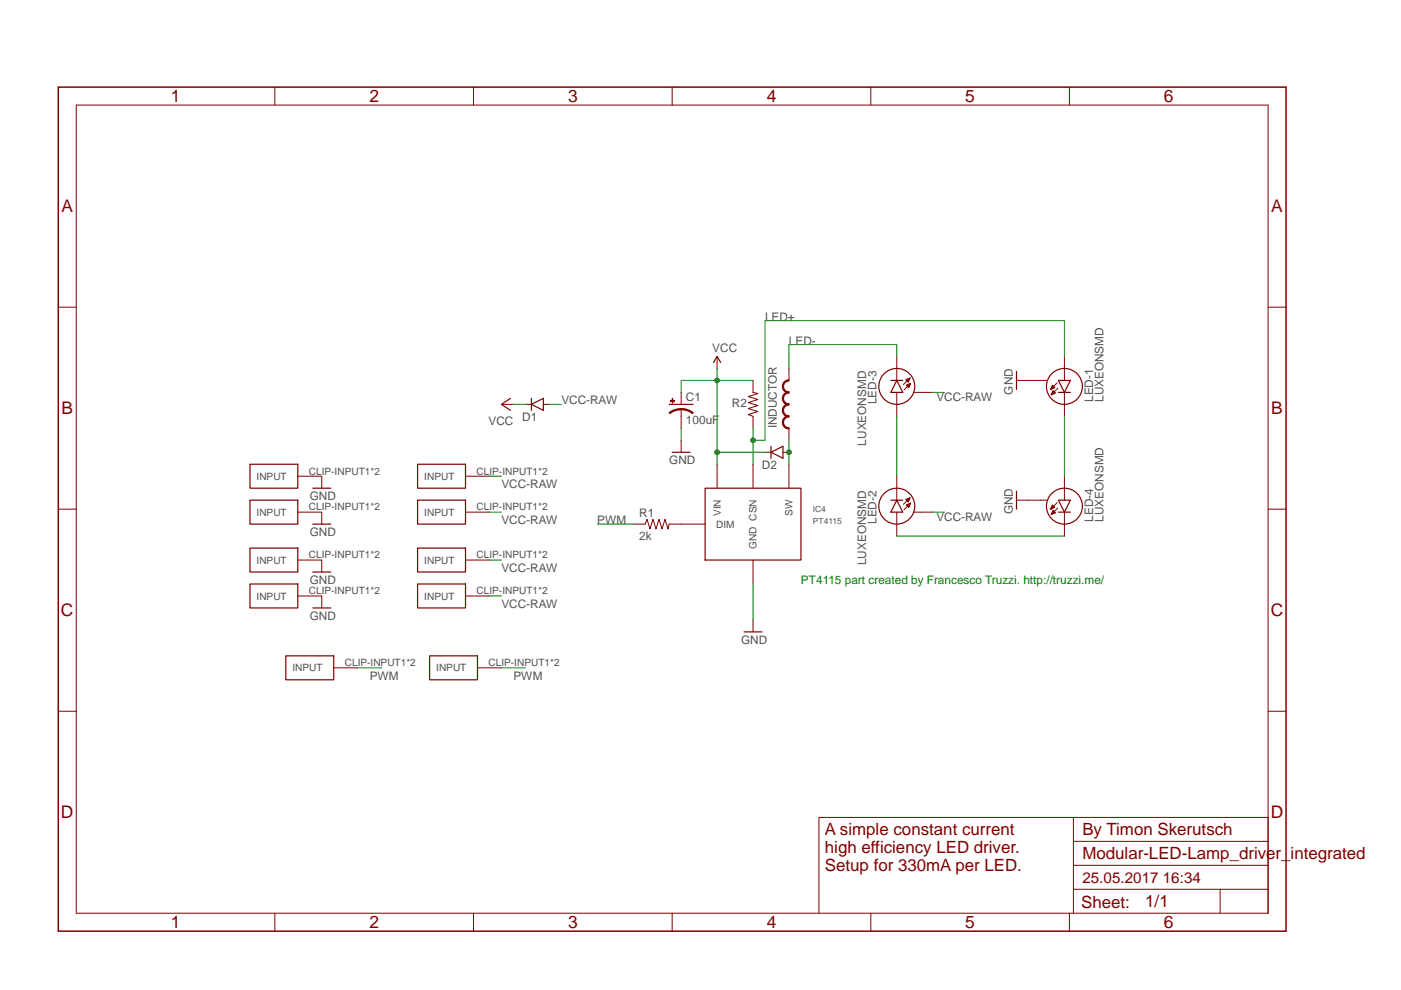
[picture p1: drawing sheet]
<?xml version="1.0" encoding="utf-8"?>
<!DOCTYPE eagle SYSTEM "eagle.dtd">
<!--
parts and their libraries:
SparkFun-LED: Licensing: Creative Commons ShareAlike 4.0 International - https://creativecommons.org/licenses/by-sa/4.0
-->
<eagle version="8.2.0">
<drawing>
<settings>
<setting alwaysvectorfont="no"/>
<setting verticaltext="up"/>
</settings>
<grid distance="0.05" unitdist="inch" unit="inch" style="lines" multiple="1" display="yes" altdistance="0.01" altunitdist="inch" altunit="inch"/>
<schematic xreflabel="%F%N/%S.%C%R" xrefpart="/%S.%C%R">
<libraries>
<library name="SparkFun-LED">
<symbols>
<symbol name="LUXEON">
<wire x1="1.27" y1="0" x2="0" y2="-2.54" width="0.254" layer="94"/>
<wire x1="0" y1="-2.54" x2="-1.27" y2="0" width="0.254" layer="94"/>
<wire x1="1.27" y1="-2.54" x2="0" y2="-2.54" width="0.254" layer="94"/>
<wire x1="0" y1="-2.54" x2="-1.27" y2="-2.54" width="0.254" layer="94"/>
<wire x1="1.27" y1="0" x2="0" y2="0" width="0.254" layer="94"/>
<wire x1="0" y1="0" x2="-1.27" y2="0" width="0.254" layer="94"/>
<wire x1="-1.524" y1="-0.508" x2="-2.921" y2="-1.905" width="0.1524" layer="94"/>
<wire x1="-1.397" y1="-1.651" x2="-2.794" y2="-3.048" width="0.1524" layer="94"/>
<wire x1="-5.08" y1="0" x2="-3.556" y2="0" width="0.1524" layer="94"/>
<circle x="0" y="-1.27" radius="3.81" width="0.254" layer="94"/>
<text x="6.096" y="-4.572" size="1.778" layer="95" rot="R90">&gt;NAME</text>
<text x="8.255" y="-4.572" size="1.778" layer="96" rot="R90">&gt;VALUE</text>
<pin name="C" x="0" y="-7.62" visible="off" length="middle" direction="pas" rot="R90"/>
<pin name="A" x="0" y="5.08" visible="off" length="middle" direction="pas" rot="R270"/>
<pin name="S" x="-7.62" y="0" visible="off" length="short"/>
<polygon width="0.1524" layer="94">
<vertex x="-2.921" y="-1.905"/>
<vertex x="-2.54" y="-1.016"/>
<vertex x="-2.032" y="-1.524"/>
</polygon>
<polygon width="0.1524" layer="94">
<vertex x="-2.794" y="-3.048"/>
<vertex x="-2.413" y="-2.159"/>
<vertex x="-1.905" y="-2.667"/>
</polygon>
</symbol>
</symbols>
<devicesets>
<deviceset name="LUXEON">
<gates>
<gate name="G$1" symbol="LUXEON" x="0" y="0"/>
</gates>
<devices>
<device name="SMD" package="LUXEON">
<connects>
<connect gate="G$1" pin="A" pad="A"/>
<connect gate="G$1" pin="C" pad="C"/>
<connect gate="G$1" pin="S" pad="S"/>
</connects>
<technologies>
<technology name=""/>
</technologies>
</device>
</devices>
</deviceset>
</devicesets>
</library>
<library name="supply1">
<symbols>
<symbol name="VCC">
<wire x1="1.27" y1="-1.905" x2="0" y2="0" width="0.254" layer="94"/>
<wire x1="0" y1="0" x2="-1.27" y2="-1.905" width="0.254" layer="94"/>
<text x="-2.54" y="-2.54" size="1.778" layer="96" rot="R90">&gt;VALUE</text>
<pin name="VCC" x="0" y="-2.54" visible="off" length="short" direction="sup" rot="R90"/>
</symbol>
<symbol name="GND">
<wire x1="-1.905" y1="0" x2="1.905" y2="0" width="0.254" layer="94"/>
<text x="-2.54" y="-2.54" size="1.778" layer="96">&gt;VALUE</text>
<pin name="GND" x="0" y="2.54" visible="off" length="short" direction="sup" rot="R270"/>
</symbol>
</symbols>
<devicesets>
<deviceset name="VCC" prefix="P+">
<gates>
<gate name="VCC" symbol="VCC" x="0" y="0"/>
</gates>
<devices>
<device name="">
<technologies>
<technology name=""/>
</technologies>
</device>
</devices>
</deviceset>
<deviceset name="GND" prefix="GND">
<gates>
<gate name="1" symbol="GND" x="0" y="0"/>
</gates>
<devices>
<device name="">
<technologies>
<technology name=""/>
</technologies>
</device>
</devices>
</deviceset>
</devicesets>
</library>
<library name="timon-diverses">
<symbols>
<symbol name="FUSE-HOLDER-5X10MM">
<pin name="INPUT" x="10.16" y="0" length="middle" rot="R180"/>
<wire x1="5.08" y1="2.54" x2="-5.08" y2="2.54" width="0.254" layer="94"/>
<wire x1="-5.08" y1="2.54" x2="-5.08" y2="-2.54" width="0.254" layer="94"/>
<wire x1="-5.08" y1="-2.54" x2="5.08" y2="-2.54" width="0.254" layer="94"/>
<wire x1="5.08" y1="-2.54" x2="5.08" y2="2.54" width="0.254" layer="94"/>
</symbol>
</symbols>
<devicesets>
<deviceset name="FUSE-HOLDER-5X20MM">
<gates>
<gate name="CLIP" symbol="FUSE-HOLDER-5X10MM" x="45.72" y="2.54"/>
</gates>
<devices>
<device name="" package="FUSE-HOLDER-5X20MM">
<connects>
<connect gate="CLIP" pin="INPUT" pad="CLIP-INPUT1 CLIP-INPUT2"/>
</connects>
<technologies>
<technology name=""/>
</technologies>
</device>
</devices>
</deviceset>
</devicesets>
</library>
<library name="PT4115">
<symbols>
<symbol name="PT4115">
<wire x1="-20.32" y1="-7.62" x2="-20.32" y2="7.62" width="0.254" layer="94"/>
<wire x1="-20.32" y1="7.62" x2="0" y2="7.62" width="0.254" layer="94"/>
<wire x1="0" y1="7.62" x2="0" y2="-7.62" width="0.254" layer="94"/>
<wire x1="0" y1="-7.62" x2="-20.32" y2="-7.62" width="0.254" layer="94"/>
<pin name="VIN" x="-17.78" y="12.7" visible="pin" length="middle" rot="R270"/>
<pin name="CSN" x="-10.16" y="12.7" visible="pin" length="middle" rot="R270"/>
<pin name="SW" x="-2.54" y="12.7" visible="pin" length="middle" rot="R270"/>
<pin name="DIM" x="-25.4" y="0" visible="pin" length="middle"/>
<pin name="GND" x="-10.16" y="-12.7" visible="pin" length="middle" direction="pwr" rot="R90"/>
<text x="2.54" y="2.54" size="1.27" layer="95">&gt;NAME</text>
<text x="2.54" y="0" size="1.27" layer="96">PT4115</text>
</symbol>
</symbols>
<devicesets>
<deviceset name="PT4115" prefix="IC" uservalue="yes">
<gates>
<gate name="IC" symbol="PT4115" x="10.16" y="0"/>
</gates>
<devices>
<device name="" package="PT4115">
<connects>
<connect gate="IC" pin="CSN" pad="4"/>
<connect gate="IC" pin="DIM" pad="3"/>
<connect gate="IC" pin="GND" pad="2 2A"/>
<connect gate="IC" pin="SW" pad="1"/>
<connect gate="IC" pin="VIN" pad="5"/>
</connects>
<technologies>
<technology name=""/>
</technologies>
</device>
</devices>
</deviceset>
</devicesets>
</library>
<library name="SparkFun-Aesthetics">
<symbols>
<symbol name="VCC">
<wire x1="0.762" y1="1.27" x2="0" y2="2.54" width="0.254" layer="94"/>
<wire x1="0" y1="2.54" x2="-0.762" y2="1.27" width="0.254" layer="94"/>
<text x="-1.016" y="3.556" size="1.778" layer="96">&gt;VALUE</text>
<pin name="VCC" x="0" y="0" visible="off" length="short" direction="sup" rot="R90"/>
</symbol>
<symbol name="DGND">
<wire x1="-1.905" y1="0" x2="1.905" y2="0" width="0.254" layer="94"/>
<text x="-2.54" y="-2.54" size="1.778" layer="96">&gt;VALUE</text>
<pin name="GND" x="0" y="2.54" visible="off" length="short" direction="sup" rot="R270"/>
</symbol>
</symbols>
<devicesets>
<deviceset name="VCC" prefix="SUPPLY">
<gates>
<gate name="G$1" symbol="VCC" x="0" y="0"/>
</gates>
<devices>
<device name="">
<technologies>
<technology name=""/>
</technologies>
</device>
</devices>
</deviceset>
<deviceset name="GND" prefix="GND">
<gates>
<gate name="1" symbol="DGND" x="0" y="0"/>
</gates>
<devices>
<device name="">
<technologies>
<technology name=""/>
</technologies>
</device>
</devices>
</deviceset>
</devicesets>
</library>
<library name="SparkFun-Resistors">
<symbols>
<symbol name="RESISTOR">
<wire x1="-2.54" y1="0" x2="-2.159" y2="1.016" width="0.1524" layer="94"/>
<wire x1="-2.159" y1="1.016" x2="-1.524" y2="-1.016" width="0.1524" layer="94"/>
<wire x1="-1.524" y1="-1.016" x2="-0.889" y2="1.016" width="0.1524" layer="94"/>
<wire x1="-0.889" y1="1.016" x2="-0.254" y2="-1.016" width="0.1524" layer="94"/>
<wire x1="-0.254" y1="-1.016" x2="0.381" y2="1.016" width="0.1524" layer="94"/>
<wire x1="0.381" y1="1.016" x2="1.016" y2="-1.016" width="0.1524" layer="94"/>
<wire x1="1.016" y1="-1.016" x2="1.651" y2="1.016" width="0.1524" layer="94"/>
<wire x1="1.651" y1="1.016" x2="2.286" y2="-1.016" width="0.1524" layer="94"/>
<wire x1="2.286" y1="-1.016" x2="2.54" y2="0" width="0.1524" layer="94"/>
<text x="-3.81" y="1.4986" size="1.778" layer="95">&gt;NAME</text>
<text x="-3.81" y="-3.302" size="1.778" layer="96">&gt;VALUE</text>
<pin name="2" x="5.08" y="0" visible="off" length="short" direction="pas" swaplevel="1" rot="R180"/>
<pin name="1" x="-5.08" y="0" visible="off" length="short" direction="pas" swaplevel="1"/>
</symbol>
</symbols>
<devicesets>
<deviceset name="RESISTOR" prefix="R" uservalue="yes">
<gates>
<gate name="G$1" symbol="RESISTOR" x="0" y="0"/>
</gates>
<devices>
<device name="1206" package="1206">
<connects>
<connect gate="G$1" pin="1" pad="1"/>
<connect gate="G$1" pin="2" pad="2"/>
</connects>
<technologies>
<technology name=""/>
</technologies>
</device>
<device name="AXIAL-0.3" package="AXIAL-0.3">
<connects>
<connect gate="G$1" pin="1" pad="P$1"/>
<connect gate="G$1" pin="2" pad="P$2"/>
</connects>
<technologies>
<technology name=""/>
</technologies>
</device>
<device name="2010" package="R2010">
<connects>
<connect gate="G$1" pin="1" pad="1"/>
<connect gate="G$1" pin="2" pad="2"/>
</connects>
<technologies>
<technology name=""/>
</technologies>
</device>
<device name="0805-RES" package="0805">
<connects>
<connect gate="G$1" pin="1" pad="1"/>
<connect gate="G$1" pin="2" pad="2"/>
</connects>
<technologies>
<technology name=""/>
</technologies>
</device>
<device name="0603-RES" package="0603-RES">
<connects>
<connect gate="G$1" pin="1" pad="1"/>
<connect gate="G$1" pin="2" pad="2"/>
</connects>
<technologies>
<technology name=""/>
</technologies>
</device>
<device name="0603" package="0603-RES">
<connects>
<connect gate="G$1" pin="1" pad="1"/>
<connect gate="G$1" pin="2" pad="2"/>
</connects>
<technologies>
<technology name=""/>
</technologies>
</device>
<device name="PTH-1/6W" package="1/6W-RES">
<connects>
<connect gate="G$1" pin="1" pad="1"/>
<connect gate="G$1" pin="2" pad="2"/>
</connects>
<technologies>
<technology name=""/>
</technologies>
</device>
<device name="2512" package="R2512">
<connects>
<connect gate="G$1" pin="1" pad="1"/>
<connect gate="G$1" pin="2" pad="2"/>
</connects>
<technologies>
<technology name=""/>
</technologies>
</device>
<device name="PTH-1/4W" package="AXIAL-0.4">
<connects>
<connect gate="G$1" pin="1" pad="P$1"/>
<connect gate="G$1" pin="2" pad="P$2"/>
</connects>
<technologies>
<technology name=""/>
</technologies>
</device>
<device name="PTH-1/2W" package="AXIAL-0.5">
<connects>
<connect gate="G$1" pin="1" pad="P$1"/>
<connect gate="G$1" pin="2" pad="P$2"/>
</connects>
<technologies>
<technology name=""/>
</technologies>
</device>
<device name="PTH-1W" package="AXIAL-0.6">
<connects>
<connect gate="G$1" pin="1" pad="P$1"/>
<connect gate="G$1" pin="2" pad="P$2"/>
</connects>
<technologies>
<technology name=""/>
</technologies>
</device>
<device name="PTH-2W" package="AXIAL-0.8">
<connects>
<connect gate="G$1" pin="1" pad="P$1"/>
<connect gate="G$1" pin="2" pad="P$2"/>
</connects>
<technologies>
<technology name=""/>
</technologies>
</device>
<device name="KIT" package="AXIAL-0.3-KIT">
<connects>
<connect gate="G$1" pin="1" pad="P$1"/>
<connect gate="G$1" pin="2" pad="P$2"/>
</connects>
<technologies>
<technology name=""/>
</technologies>
</device>
<device name="EZ" package="AXIAL-0.3EZ">
<connects>
<connect gate="G$1" pin="1" pad="P$1"/>
<connect gate="G$1" pin="2" pad="P$2"/>
</connects>
<technologies>
<technology name=""/>
</technologies>
</device>
<device name="PTH-1/4W-VERT-KIT" package="AXIAL-0.1EZ">
<connects>
<connect gate="G$1" pin="1" pad="P$1"/>
<connect gate="G$1" pin="2" pad="P$2"/>
</connects>
<technologies>
<technology name=""/>
</technologies>
</device>
<device name="PTH-1/4W-VERT" package="AXIAL-0.1">
<connects>
<connect gate="G$1" pin="1" pad="P$1"/>
<connect gate="G$1" pin="2" pad="P$2"/>
</connects>
<technologies>
<technology name=""/>
</technologies>
</device>
<device name="0402" package="0402-RES">
<connects>
<connect gate="G$1" pin="1" pad="1"/>
<connect gate="G$1" pin="2" pad="2"/>
</connects>
<technologies>
<technology name=""/>
</technologies>
</device>
</devices>
</deviceset>
</devicesets>
</library>
<library name="SparkFun-DiscreteSemi">
<symbols>
<symbol name="DIODE">
<wire x1="-1.27" y1="-1.27" x2="1.27" y2="0" width="0.254" layer="94"/>
<wire x1="1.27" y1="0" x2="-1.27" y2="1.27" width="0.254" layer="94"/>
<wire x1="1.27" y1="1.27" x2="1.27" y2="0" width="0.254" layer="94"/>
<wire x1="-1.27" y1="1.27" x2="-1.27" y2="0" width="0.254" layer="94"/>
<wire x1="-1.27" y1="0" x2="-1.27" y2="-1.27" width="0.254" layer="94"/>
<wire x1="1.27" y1="0" x2="1.27" y2="-1.27" width="0.254" layer="94"/>
<text x="2.54" y="0.4826" size="1.778" layer="95">&gt;NAME</text>
<text x="2.54" y="-2.3114" size="1.778" layer="96">&gt;VALUE</text>
<pin name="A" x="-2.54" y="0" visible="off" length="point" direction="pas"/>
<pin name="C" x="2.54" y="0" visible="off" length="point" direction="pas" rot="R180"/>
<wire x1="-2.54" y1="0" x2="-1.27" y2="0" width="0.1524" layer="94"/>
<wire x1="2.54" y1="0" x2="1.27" y2="0" width="0.1524" layer="94"/>
</symbol>
</symbols>
<devicesets>
<deviceset name="DIODE" prefix="D" uservalue="yes">
<gates>
<gate name="G$1" symbol="DIODE" x="0" y="0"/>
</gates>
<devices>
<device name="SMA" package="SMA-DIODE">
<connects>
<connect gate="G$1" pin="A" pad="A"/>
<connect gate="G$1" pin="C" pad="C"/>
</connects>
<technologies>
<technology name=""/>
</technologies>
</device>
<device name="PTH" package="DIODE-1N4001">
<connects>
<connect gate="G$1" pin="A" pad="A"/>
<connect gate="G$1" pin="C" pad="C"/>
</connects>
<technologies>
<technology name=""/>
</technologies>
</device>
<device name="SOD" package="SOD-323">
<connects>
<connect gate="G$1" pin="A" pad="A"/>
<connect gate="G$1" pin="C" pad="C"/>
</connects>
<technologies>
<technology name="">
<attribute name="PROD_ID" value="DIO-09646" constant="no"/>
</technology>
</technologies>
</device>
<device name="SOT23" package="SOT23-3">
<connects>
<connect gate="G$1" pin="A" pad="1"/>
<connect gate="G$1" pin="C" pad="3"/>
</connects>
<technologies>
<technology name=""/>
</technologies>
</device>
<device name="1N4148" package="DIODE-1N4148">
<connects>
<connect gate="G$1" pin="A" pad="A"/>
<connect gate="G$1" pin="C" pad="C"/>
</connects>
<technologies>
<technology name=""/>
</technologies>
</device>
<device name="SMB" package="SMB-DIODE">
<connects>
<connect gate="G$1" pin="A" pad="A"/>
<connect gate="G$1" pin="C" pad="C"/>
</connects>
<technologies>
<technology name="">
<attribute name="PROD_ID" value="DIO-09646" constant="no"/>
</technology>
</technologies>
</device>
<device name="HV" package="DIODE-HV">
<connects>
<connect gate="G$1" pin="A" pad="A"/>
<connect gate="G$1" pin="C" pad="C"/>
</connects>
<technologies>
<technology name=""/>
</technologies>
</device>
<device name="SMA-ALT" package="SMA-DIODE_ALT">
<connects>
<connect gate="G$1" pin="A" pad="A"/>
<connect gate="G$1" pin="C" pad="C"/>
</connects>
<technologies>
<technology name=""/>
</technologies>
</device>
<device name="SMA-KIT" package="SMA-DIODE-KIT">
<connects>
<connect gate="G$1" pin="A" pad="A"/>
<connect gate="G$1" pin="C" pad="C"/>
</connects>
<technologies>
<technology name=""/>
</technologies>
</device>
<device name="SOD523" package="SOD523">
<connects>
<connect gate="G$1" pin="A" pad="A"/>
<connect gate="G$1" pin="C" pad="C"/>
</connects>
<technologies>
<technology name=""/>
</technologies>
</device>
<device name="SMC/DO-214AB" package="SMC">
<connects>
<connect gate="G$1" pin="A" pad="A"/>
<connect gate="G$1" pin="C" pad="C"/>
</connects>
<technologies>
<technology name=""/>
</technologies>
</device>
<device name="KIT" package="DIODE-1N4148-KIT">
<connects>
<connect gate="G$1" pin="A" pad="A"/>
<connect gate="G$1" pin="C" pad="C"/>
</connects>
<technologies>
<technology name=""/>
</technologies>
</device>
<device name="KIT2" package="DIODE-1N4001-KIT">
<connects>
<connect gate="G$1" pin="A" pad="A"/>
<connect gate="G$1" pin="C" pad="C"/>
</connects>
<technologies>
<technology name=""/>
</technologies>
</device>
<device name="SOD123" package="SOD-123">
<connects>
<connect gate="G$1" pin="A" pad="A"/>
<connect gate="G$1" pin="C" pad="C"/>
</connects>
<technologies>
<technology name=""/>
</technologies>
</device>
</devices>
</deviceset>
</devicesets>
</library>
<library name="SparkFun-Capacitors">
<symbols>
<symbol name="CAP_POL">
<wire x1="-2.54" y1="0" x2="2.54" y2="0" width="0.254" layer="94"/>
<wire x1="0" y1="-1.016" x2="0" y2="-2.54" width="0.1524" layer="94"/>
<wire x1="0" y1="-1" x2="2.4892" y2="-1.8542" width="0.254" layer="94" curve="-37.878202" cap="flat"/>
<wire x1="-2.4669" y1="-1.8504" x2="0" y2="-1.0161" width="0.254" layer="94" curve="-37.376341" cap="flat"/>
<text x="1.016" y="0.635" size="1.778" layer="95">&gt;NAME</text>
<text x="1.016" y="-4.191" size="1.778" layer="96">&gt;VALUE</text>
<rectangle x1="-2.253" y1="0.668" x2="-1.364" y2="0.795" layer="94"/>
<rectangle x1="-1.872" y1="0.287" x2="-1.745" y2="1.176" layer="94"/>
<pin name="+" x="0" y="2.54" visible="off" length="short" direction="pas" swaplevel="1" rot="R270"/>
<pin name="-" x="0" y="-5.08" visible="off" length="short" direction="pas" swaplevel="1" rot="R90"/>
</symbol>
</symbols>
<devicesets>
<deviceset name="CAP_POL" prefix="C" uservalue="yes">
<gates>
<gate name="G$1" symbol="CAP_POL" x="0" y="0"/>
</gates>
<devices>
<device name="1206" package="EIA3216">
<connects>
<connect gate="G$1" pin="+" pad="A"/>
<connect gate="G$1" pin="-" pad="C"/>
</connects>
<technologies>
<technology name=""/>
</technologies>
</device>
<device name="3528" package="EIA3528">
<connects>
<connect gate="G$1" pin="+" pad="A"/>
<connect gate="G$1" pin="-" pad="C"/>
</connects>
<technologies>
<technology name=""/>
</technologies>
</device>
<device name="PTH1" package="CPOL-RADIAL-100UF-25V">
<connects>
<connect gate="G$1" pin="+" pad="1"/>
<connect gate="G$1" pin="-" pad="2"/>
</connects>
<technologies>
<technology name=""/>
</technologies>
</device>
<device name="PTH2" package="CPOL-RADIAL-10UF-25V">
<connects>
<connect gate="G$1" pin="+" pad="1"/>
<connect gate="G$1" pin="-" pad="2"/>
</connects>
<technologies>
<technology name=""/>
</technologies>
</device>
<device name="7343" package="EIA7343">
<connects>
<connect gate="G$1" pin="+" pad="A"/>
<connect gate="G$1" pin="-" pad="C"/>
</connects>
<technologies>
<technology name="">
<attribute name="PROD_ID" value="CAP-08702"/>
</technology>
</technologies>
</device>
<device name="G" package="PANASONIC_G">
<connects>
<connect gate="G$1" pin="+" pad="+"/>
<connect gate="G$1" pin="-" pad="-"/>
</connects>
<technologies>
<technology name=""/>
</technologies>
</device>
<device name="E" package="PANASONIC_E">
<connects>
<connect gate="G$1" pin="+" pad="+"/>
<connect gate="G$1" pin="-" pad="-"/>
</connects>
<technologies>
<technology name=""/>
</technologies>
</device>
<device name="C" package="PANASONIC_C">
<connects>
<connect gate="G$1" pin="+" pad="+"/>
<connect gate="G$1" pin="-" pad="-"/>
</connects>
<technologies>
<technology name=""/>
</technologies>
</device>
<device name="F80" package="NIPPON_F80">
<connects>
<connect gate="G$1" pin="+" pad="+"/>
<connect gate="G$1" pin="-" pad="-"/>
</connects>
<technologies>
<technology name=""/>
</technologies>
</device>
<device name="D" package="PANASONIC_D">
<connects>
<connect gate="G$1" pin="+" pad="+"/>
<connect gate="G$1" pin="-" pad="-"/>
</connects>
<technologies>
<technology name=""/>
</technologies>
</device>
<device name="PTH3" package="CPOL-RADIAL-1000UF-63V">
<connects>
<connect gate="G$1" pin="+" pad="1"/>
<connect gate="G$1" pin="-" pad="2"/>
</connects>
<technologies>
<technology name=""/>
</technologies>
</device>
<device name="PTH4" package="CPOL-RADIAL-1000UF-25V">
<connects>
<connect gate="G$1" pin="+" pad="+"/>
<connect gate="G$1" pin="-" pad="-"/>
</connects>
<technologies>
<technology name=""/>
</technologies>
</device>
<device name="SMD" package="VISHAY_C">
<connects>
<connect gate="G$1" pin="+" pad="+"/>
<connect gate="G$1" pin="-" pad="-"/>
</connects>
<technologies>
<technology name=""/>
</technologies>
</device>
<device name="H13" package="PANASONIC_H13">
<connects>
<connect gate="G$1" pin="+" pad="+"/>
<connect gate="G$1" pin="-" pad="-"/>
</connects>
<technologies>
<technology name=""/>
</technologies>
</device>
<device name="6032" package="EIA6032">
<connects>
<connect gate="G$1" pin="+" pad="P$1"/>
<connect gate="G$1" pin="-" pad="P$2"/>
</connects>
<technologies>
<technology name=""/>
</technologies>
</device>
<device name="EN_J2" package="EN_J2">
<connects>
<connect gate="G$1" pin="+" pad="+"/>
<connect gate="G$1" pin="-" pad="-"/>
</connects>
<technologies>
<technology name=""/>
</technologies>
</device>
<device name="3528-KIT" package="EIA3528-KIT">
<connects>
<connect gate="G$1" pin="+" pad="A"/>
<connect gate="G$1" pin="-" pad="C"/>
</connects>
<technologies>
<technology name=""/>
</technologies>
</device>
<device name="1206-KIT" package="EIA3216-KIT">
<connects>
<connect gate="G$1" pin="+" pad="A"/>
<connect gate="G$1" pin="-" pad="C"/>
</connects>
<technologies>
<technology name=""/>
</technologies>
</device>
</devices>
</deviceset>
</devicesets>
</library>
<library name="inductor-coilcraft">
<symbols>
<symbol name="L-US">
<wire x1="-1.27" y1="-3.81" x2="0" y2="-5.08" width="0.254" layer="94" curve="90" cap="flat"/>
<wire x1="-1.27" y1="-3.81" x2="0" y2="-2.54" width="0.254" layer="94" curve="-90" cap="flat"/>
<wire x1="-1.27" y1="-1.27" x2="0" y2="-2.54" width="0.254" layer="94" curve="90" cap="flat"/>
<wire x1="-1.27" y1="-1.27" x2="0" y2="0" width="0.254" layer="94" curve="-90" cap="flat"/>
<wire x1="-1.27" y1="1.27" x2="0" y2="0" width="0.254" layer="94" curve="90" cap="flat"/>
<wire x1="-1.27" y1="1.27" x2="0" y2="2.54" width="0.254" layer="94" curve="-90" cap="flat"/>
<wire x1="-1.27" y1="3.81" x2="0" y2="2.54" width="0.254" layer="94" curve="90" cap="flat"/>
<wire x1="-1.27" y1="3.81" x2="0" y2="5.08" width="0.254" layer="94" curve="-90" cap="flat"/>
<text x="-2.54" y="-5.08" size="1.778" layer="95" rot="R90">&gt;Name</text>
<text x="2.54" y="-5.08" size="1.778" layer="96" rot="R90">&gt;Value</text>
<pin name="P$1" x="0" y="7.62" visible="off" length="short" direction="pas" swaplevel="1" rot="R270"/>
<pin name="P$2" x="0" y="-7.62" visible="off" length="short" direction="pas" swaplevel="1" rot="R90"/>
</symbol>
</symbols>
<devicesets>
<deviceset name="MSS1260" uservalue="yes">
<gates>
<gate name="G$1" symbol="L-US" x="0" y="0"/>
</gates>
<devices>
<device name="" package="MSS1260">
<connects>
<connect gate="G$1" pin="P$1" pad="P$1"/>
<connect gate="G$1" pin="P$2" pad="P$2"/>
</connects>
<technologies>
<technology name=""/>
</technologies>
</device>
</devices>
</deviceset>
</devicesets>
</library>
<library name="frames">
<symbols>
<symbol name="A4L-LOC">
<wire x1="256.54" y1="3.81" x2="256.54" y2="8.89" width="0.1016" layer="94"/>
<wire x1="256.54" y1="8.89" x2="256.54" y2="13.97" width="0.1016" layer="94"/>
<wire x1="256.54" y1="13.97" x2="256.54" y2="19.05" width="0.1016" layer="94"/>
<wire x1="256.54" y1="19.05" x2="256.54" y2="24.13" width="0.1016" layer="94"/>
<wire x1="161.29" y1="3.81" x2="161.29" y2="24.13" width="0.1016" layer="94"/>
<wire x1="161.29" y1="24.13" x2="215.265" y2="24.13" width="0.1016" layer="94"/>
<wire x1="215.265" y1="24.13" x2="256.54" y2="24.13" width="0.1016" layer="94"/>
<wire x1="246.38" y1="3.81" x2="246.38" y2="8.89" width="0.1016" layer="94"/>
<wire x1="246.38" y1="8.89" x2="256.54" y2="8.89" width="0.1016" layer="94"/>
<wire x1="246.38" y1="8.89" x2="215.265" y2="8.89" width="0.1016" layer="94"/>
<wire x1="215.265" y1="8.89" x2="215.265" y2="3.81" width="0.1016" layer="94"/>
<wire x1="215.265" y1="8.89" x2="215.265" y2="13.97" width="0.1016" layer="94"/>
<wire x1="215.265" y1="13.97" x2="256.54" y2="13.97" width="0.1016" layer="94"/>
<wire x1="215.265" y1="13.97" x2="215.265" y2="19.05" width="0.1016" layer="94"/>
<wire x1="215.265" y1="19.05" x2="256.54" y2="19.05" width="0.1016" layer="94"/>
<wire x1="215.265" y1="19.05" x2="215.265" y2="24.13" width="0.1016" layer="94"/>
<text x="217.17" y="15.24" size="2.54" layer="94">&gt;DRAWING_NAME</text>
<text x="217.17" y="10.16" size="2.286" layer="94">&gt;LAST_DATE_TIME</text>
<text x="230.505" y="5.08" size="2.54" layer="94">&gt;SHEET</text>
<text x="216.916" y="4.953" size="2.54" layer="94">Sheet:</text>
<frame x1="0" y1="0" x2="260.35" y2="179.07" columns="6" rows="4" layer="94"/>
</symbol>
</symbols>
<devicesets>
<deviceset name="A4L-LOC" prefix="FRAME" uservalue="yes">
<gates>
<gate name="G$1" symbol="A4L-LOC" x="0" y="0"/>
</gates>
<devices>
<device name="">
<technologies>
<technology name=""/>
</technologies>
</device>
</devices>
</deviceset>
</devicesets>
</library>
</libraries>
<attributes>
</attributes>
<variantdefs>
</variantdefs>
<classes>
<class number="0" name="default" width="0" drill="0">
</class>
<class number="1" name="VCC" width="0" drill="0">
<clearance class="1" value="0.508"/>
</class>
</classes>
<parts>
<part name="LED-1" library="SparkFun-LED" deviceset="LUXEON" device="SMD"/>
<part name="LED-2" library="SparkFun-LED" deviceset="LUXEON" device="SMD"/>
<part name="LED-3" library="SparkFun-LED" deviceset="LUXEON" device="SMD"/>
<part name="LED-4" library="SparkFun-LED" deviceset="LUXEON" device="SMD"/>
<part name="VCC-CLIP" library="timon-diverses" deviceset="FUSE-HOLDER-5X20MM" device=""/>
<part name="VCC-CLIP2" library="timon-diverses" deviceset="FUSE-HOLDER-5X20MM" device=""/>
<part name="GND-CLIP" library="timon-diverses" deviceset="FUSE-HOLDER-5X20MM" device="" value="FUSE-HOLDER-5X20MM"/>
<part name="GND-CLIP2" library="timon-diverses" deviceset="FUSE-HOLDER-5X20MM" device="" value="FUSE-HOLDER-5X20MM"/>
<part name="GND10" library="supply1" deviceset="GND" device=""/>
<part name="GND11" library="supply1" deviceset="GND" device=""/>
<part name="P+1" library="supply1" deviceset="VCC" device=""/>
<part name="PWM-CLIP" library="timon-diverses" deviceset="FUSE-HOLDER-5X20MM" device=""/>
<part name="IC4" library="PT4115" deviceset="PT4115" device=""/>
<part name="SUPPLY4" library="SparkFun-Aesthetics" deviceset="VCC" device=""/>
<part name="GND8" library="SparkFun-Aesthetics" deviceset="GND" device=""/>
<part name="R2" library="SparkFun-Resistors" deviceset="RESISTOR" device="1206" value="0.3"/>
<part name="D2" library="SparkFun-DiscreteSemi" deviceset="DIODE" device="SMA-KIT"/>
<part name="GND9" library="SparkFun-Aesthetics" deviceset="GND" device=""/>
<part name="C1" library="SparkFun-Capacitors" deviceset="CAP_POL" device="E" value="100uF"/>
<part name="INDUCTOR" library="inductor-coilcraft" deviceset="MSS1260" device=""/>
<part name="GND1" library="supply1" deviceset="GND" device=""/>
<part name="VCC-CLIP1" library="timon-diverses" deviceset="FUSE-HOLDER-5X20MM" device=""/>
<part name="VCC-CLIP3" library="timon-diverses" deviceset="FUSE-HOLDER-5X20MM" device=""/>
<part name="GND-CLIP1" library="timon-diverses" deviceset="FUSE-HOLDER-5X20MM" device="" value="FUSE-HOLDER-5X20MM"/>
<part name="GND-CLIP3" library="timon-diverses" deviceset="FUSE-HOLDER-5X20MM" device="" value="FUSE-HOLDER-5X20MM"/>
<part name="GND5" library="supply1" deviceset="GND" device=""/>
<part name="GND6" library="supply1" deviceset="GND" device=""/>
<part name="PWM-CLIP1" library="timon-diverses" deviceset="FUSE-HOLDER-5X20MM" device=""/>
<part name="D1" library="SparkFun-DiscreteSemi" deviceset="DIODE" device="SMA-KIT"/>
<part name="R1" library="SparkFun-Resistors" deviceset="RESISTOR" device="1206" value="2k"/>
<part name="GND2" library="supply1" deviceset="GND" device=""/>
<part name="FRAME1" library="frames" deviceset="A4L-LOC" device=""/>
</parts>
<sheets>
<sheet>
<plain>
<text x="43.18" y="-7.62" size="1.778" layer="91">PT4115 part created by Francesco Truzzi. http://truzzi.me/</text>
<text x="102.87" y="-60.96" size="2.54" layer="94">By Timon Skerutsch</text>
<text x="48.26" y="-68.58" size="2.54" layer="94">A simple constant current
high efficiency LED driver.
Setup for 330mA per LED.</text>
</plain>
<instances>
<instance part="LED-1" gate="G$1" x="99.06" y="35.56"/>
<instance part="LED-2" gate="G$1" x="63.5" y="7.62" rot="R180"/>
<instance part="LED-3" gate="G$1" x="63.5" y="33.02" rot="R180"/>
<instance part="LED-4" gate="G$1" x="99.06" y="10.16"/>
<instance part="VCC-CLIP" gate="CLIP" x="-33.02" y="-2.54"/>
<instance part="VCC-CLIP2" gate="CLIP" x="-33.02" y="-10.16"/>
<instance part="GND-CLIP" gate="CLIP" x="-68.58" y="15.24"/>
<instance part="GND-CLIP2" gate="CLIP" x="-68.58" y="7.62"/>
<instance part="GND10" gate="1" x="-58.42" y="12.7"/>
<instance part="GND11" gate="1" x="-58.42" y="5.08"/>
<instance part="P+1" gate="VCC" x="-20.32" y="30.48" rot="R90"/>
<instance part="PWM-CLIP" gate="CLIP" x="-60.96" y="-25.4"/>
<instance part="IC4" gate="IC" x="43.18" y="5.08"/>
<instance part="SUPPLY4" gate="G$1" x="25.4" y="38.1"/>
<instance part="GND8" gate="1" x="33.02" y="-17.78"/>
<instance part="R2" gate="G$1" x="33.02" y="30.48" smashed="yes" rot="R90">
<attribute name="NAME" x="31.75" y="31.7754" size="1.778" layer="95" rot="R180"/>
</instance>
<instance part="D2" gate="G$1" x="38.1" y="20.32" smashed="yes" rot="R180">
<attribute name="NAME" x="38.1" y="18.5674" size="1.778" layer="95" rot="R180"/>
<attribute name="VALUE" x="35.56" y="22.6314" size="1.778" layer="96" rot="R180"/>
</instance>
<instance part="GND9" gate="1" x="17.78" y="20.32"/>
<instance part="C1" gate="G$1" x="17.78" y="30.48"/>
<instance part="INDUCTOR" gate="G$1" x="40.64" y="30.48"/>
<instance part="GND1" gate="1" x="88.9" y="35.56" rot="R270"/>
<instance part="VCC-CLIP1" gate="CLIP" x="-33.02" y="15.24"/>
<instance part="VCC-CLIP3" gate="CLIP" x="-33.02" y="7.62"/>
<instance part="GND-CLIP1" gate="CLIP" x="-68.58" y="-2.54"/>
<instance part="GND-CLIP3" gate="CLIP" x="-68.58" y="-10.16"/>
<instance part="GND5" gate="1" x="-58.42" y="-5.08"/>
<instance part="GND6" gate="1" x="-58.42" y="-12.7"/>
<instance part="PWM-CLIP1" gate="CLIP" x="-30.48" y="-25.4"/>
<instance part="D1" gate="G$1" x="-12.7" y="30.48" smashed="yes" rot="R180">
<attribute name="NAME" x="-12.7" y="28.7274" size="1.778" layer="95" rot="R180"/>
<attribute name="VALUE" x="-15.24" y="32.7914" size="1.778" layer="96" rot="R180"/>
</instance>
<instance part="R1" gate="G$1" x="12.7" y="5.08"/>
<instance part="GND2" gate="1" x="88.9" y="10.16" rot="R270"/>
<instance part="FRAME1" gate="G$1" x="-114.3" y="-81.28"/>
</instances>
<busses>
</busses>
<nets>
<net name="VCC" class="1">
<segment>
<pinref part="IC4" gate="IC" pin="VIN"/>
<pinref part="SUPPLY4" gate="G$1" pin="VCC"/>
<wire x1="25.4" y1="17.78" x2="25.4" y2="20.32" width="0.1524" layer="91"/>
<pinref part="R2" gate="G$1" pin="2"/>
<wire x1="25.4" y1="20.32" x2="25.4" y2="35.56" width="0.1524" layer="91"/>
<wire x1="25.4" y1="35.56" x2="25.4" y2="38.1" width="0.1524" layer="91"/>
<wire x1="33.02" y1="35.56" x2="25.4" y2="35.56" width="0.1524" layer="91"/>
<junction x="25.4" y="35.56"/>
<pinref part="D2" gate="G$1" pin="C"/>
<wire x1="35.56" y1="20.32" x2="25.4" y2="20.32" width="0.1524" layer="91"/>
<junction x="25.4" y="20.32"/>
<wire x1="17.78" y1="33.02" x2="17.78" y2="35.56" width="0.1524" layer="91"/>
<wire x1="17.78" y1="35.56" x2="25.4" y2="35.56" width="0.1524" layer="91"/>
<pinref part="C1" gate="G$1" pin="+"/>
</segment>
<segment>
<pinref part="P+1" gate="VCC" pin="VCC"/>
<pinref part="D1" gate="G$1" pin="C"/>
<wire x1="-17.78" y1="30.48" x2="-15.24" y2="30.48" width="0.1524" layer="91"/>
</segment>
</net>
<net name="GND" class="0">
<segment>
<pinref part="GND-CLIP" gate="CLIP" pin="INPUT"/>
<pinref part="GND10" gate="1" pin="GND"/>
</segment>
<segment>
<pinref part="GND-CLIP2" gate="CLIP" pin="INPUT"/>
<pinref part="GND11" gate="1" pin="GND"/>
</segment>
<segment>
<pinref part="GND8" gate="1" pin="GND"/>
<pinref part="IC4" gate="IC" pin="GND"/>
<wire x1="33.02" y1="-15.24" x2="33.02" y2="-7.62" width="0.1524" layer="91"/>
</segment>
<segment>
<pinref part="GND9" gate="1" pin="GND"/>
<wire x1="17.78" y1="22.86" x2="17.78" y2="25.4" width="0.1524" layer="91"/>
<pinref part="C1" gate="G$1" pin="-"/>
</segment>
<segment>
<pinref part="LED-1" gate="G$1" pin="S"/>
<pinref part="GND1" gate="1" pin="GND"/>
</segment>
<segment>
<pinref part="GND-CLIP1" gate="CLIP" pin="INPUT"/>
<pinref part="GND5" gate="1" pin="GND"/>
</segment>
<segment>
<pinref part="GND-CLIP3" gate="CLIP" pin="INPUT"/>
<pinref part="GND6" gate="1" pin="GND"/>
</segment>
<segment>
<pinref part="LED-4" gate="G$1" pin="S"/>
<pinref part="GND2" gate="1" pin="GND"/>
</segment>
</net>
<net name="LED-" class="0">
<segment>
<pinref part="LED-3" gate="G$1" pin="C"/>
<wire x1="63.5" y1="40.64" x2="63.5" y2="43.18" width="0.1524" layer="91"/>
<wire x1="40.64" y1="38.1" x2="40.64" y2="43.18" width="0.1524" layer="91"/>
<label x="40.64" y="43.18" size="1.778" layer="95"/>
<pinref part="INDUCTOR" gate="G$1" pin="P$1"/>
<wire x1="63.5" y1="43.18" x2="40.64" y2="43.18" width="0.1524" layer="91"/>
</segment>
</net>
<net name="LED+" class="0">
<segment>
<pinref part="R2" gate="G$1" pin="1"/>
<pinref part="IC4" gate="IC" pin="CSN"/>
<wire x1="33.02" y1="25.4" x2="33.02" y2="22.86" width="0.1524" layer="91"/>
<wire x1="33.02" y1="22.86" x2="33.02" y2="17.78" width="0.1524" layer="91"/>
<wire x1="33.02" y1="22.86" x2="35.56" y2="22.86" width="0.1524" layer="91"/>
<junction x="33.02" y="22.86"/>
<wire x1="35.56" y1="22.86" x2="35.56" y2="48.26" width="0.1524" layer="91"/>
<label x="35.56" y="48.26" size="1.778" layer="95"/>
<wire x1="35.56" y1="48.26" x2="99.06" y2="48.26" width="0.1524" layer="91"/>
<pinref part="LED-1" gate="G$1" pin="A"/>
<wire x1="99.06" y1="48.26" x2="99.06" y2="40.64" width="0.1524" layer="91"/>
</segment>
</net>
<net name="PWM" class="0">
<segment>
<pinref part="PWM-CLIP" gate="CLIP" pin="INPUT"/>
<wire x1="-50.8" y1="-25.4" x2="-45.72" y2="-25.4" width="0.1524" layer="91"/>
<label x="-48.26" y="-27.94" size="1.778" layer="95"/>
</segment>
<segment>
<pinref part="PWM-CLIP1" gate="CLIP" pin="INPUT"/>
<wire x1="-20.32" y1="-25.4" x2="-15.24" y2="-25.4" width="0.1524" layer="91"/>
<label x="-17.78" y="-27.94" size="1.778" layer="95"/>
</segment>
<segment>
<pinref part="R1" gate="G$1" pin="1"/>
<wire x1="7.62" y1="5.08" x2="0" y2="5.08" width="0.1524" layer="91"/>
<label x="0" y="5.08" size="1.778" layer="95"/>
</segment>
</net>
<net name="N$1" class="0">
<segment>
<pinref part="D2" gate="G$1" pin="A"/>
<pinref part="IC4" gate="IC" pin="SW"/>
<wire x1="40.64" y1="20.32" x2="40.64" y2="17.78" width="0.1524" layer="91"/>
<wire x1="40.64" y1="22.86" x2="40.64" y2="20.32" width="0.1524" layer="91"/>
<junction x="40.64" y="20.32"/>
<pinref part="INDUCTOR" gate="G$1" pin="P$2"/>
</segment>
</net>
<net name="VCC-RAW" class="1">
<segment>
<wire x1="-10.16" y1="30.48" x2="-7.62" y2="30.48" width="0.1524" layer="91"/>
<label x="-7.62" y="30.48" size="1.778" layer="95"/>
<pinref part="D1" gate="G$1" pin="A"/>
</segment>
<segment>
<wire x1="-22.86" y1="-2.54" x2="-20.32" y2="-2.54" width="0.1524" layer="91"/>
<label x="-20.32" y="-5.08" size="1.778" layer="95"/>
<pinref part="VCC-CLIP" gate="CLIP" pin="INPUT"/>
</segment>
<segment>
<wire x1="-22.86" y1="-10.16" x2="-20.32" y2="-10.16" width="0.1524" layer="91"/>
<label x="-20.32" y="-12.7" size="1.778" layer="95"/>
<pinref part="VCC-CLIP2" gate="CLIP" pin="INPUT"/>
</segment>
<segment>
<wire x1="-22.86" y1="15.24" x2="-20.32" y2="15.24" width="0.1524" layer="91"/>
<label x="-20.32" y="12.7" size="1.778" layer="95"/>
<pinref part="VCC-CLIP1" gate="CLIP" pin="INPUT"/>
</segment>
<segment>
<wire x1="-22.86" y1="7.62" x2="-20.32" y2="7.62" width="0.1524" layer="91"/>
<label x="-20.32" y="5.08" size="1.778" layer="95"/>
<pinref part="VCC-CLIP3" gate="CLIP" pin="INPUT"/>
</segment>
<segment>
<wire x1="73.66" y1="7.62" x2="71.12" y2="7.62" width="0.1524" layer="91"/>
<pinref part="LED-2" gate="G$1" pin="S"/>
<label x="83.82" y="7.62" size="1.778" layer="95" rot="R180"/>
</segment>
<segment>
<wire x1="73.66" y1="33.02" x2="71.12" y2="33.02" width="0.1524" layer="91"/>
<pinref part="LED-3" gate="G$1" pin="S"/>
<label x="83.82" y="33.02" size="1.778" layer="95" rot="R180"/>
</segment>
</net>
<net name="N$2" class="0">
<segment>
<pinref part="LED-4" gate="G$1" pin="C"/>
<pinref part="LED-2" gate="G$1" pin="A"/>
<wire x1="99.06" y1="2.54" x2="63.5" y2="2.54" width="0.1524" layer="91"/>
</segment>
</net>
<net name="N$3" class="0">
<segment>
<pinref part="LED-2" gate="G$1" pin="C"/>
<pinref part="LED-3" gate="G$1" pin="A"/>
<wire x1="63.5" y1="15.24" x2="63.5" y2="27.94" width="0.1524" layer="91"/>
</segment>
</net>
<net name="N$4" class="0">
<segment>
<pinref part="LED-1" gate="G$1" pin="C"/>
<pinref part="LED-4" gate="G$1" pin="A"/>
<wire x1="99.06" y1="27.94" x2="99.06" y2="15.24" width="0.1524" layer="91"/>
</segment>
</net>
<net name="N$5" class="0">
<segment>
<pinref part="IC4" gate="IC" pin="DIM"/>
<pinref part="R1" gate="G$1" pin="2"/>
</segment>
</net>
</nets>
</sheet>
</sheets>
</schematic>
</drawing>
<compatibility>
<note version="6.3" minversion="6.2.2" severity="warning">
Since Version 6.2.2 text objects can contain more than one line,
which will not be processed correctly with this version.
</note>
</compatibility>
</eagle>
